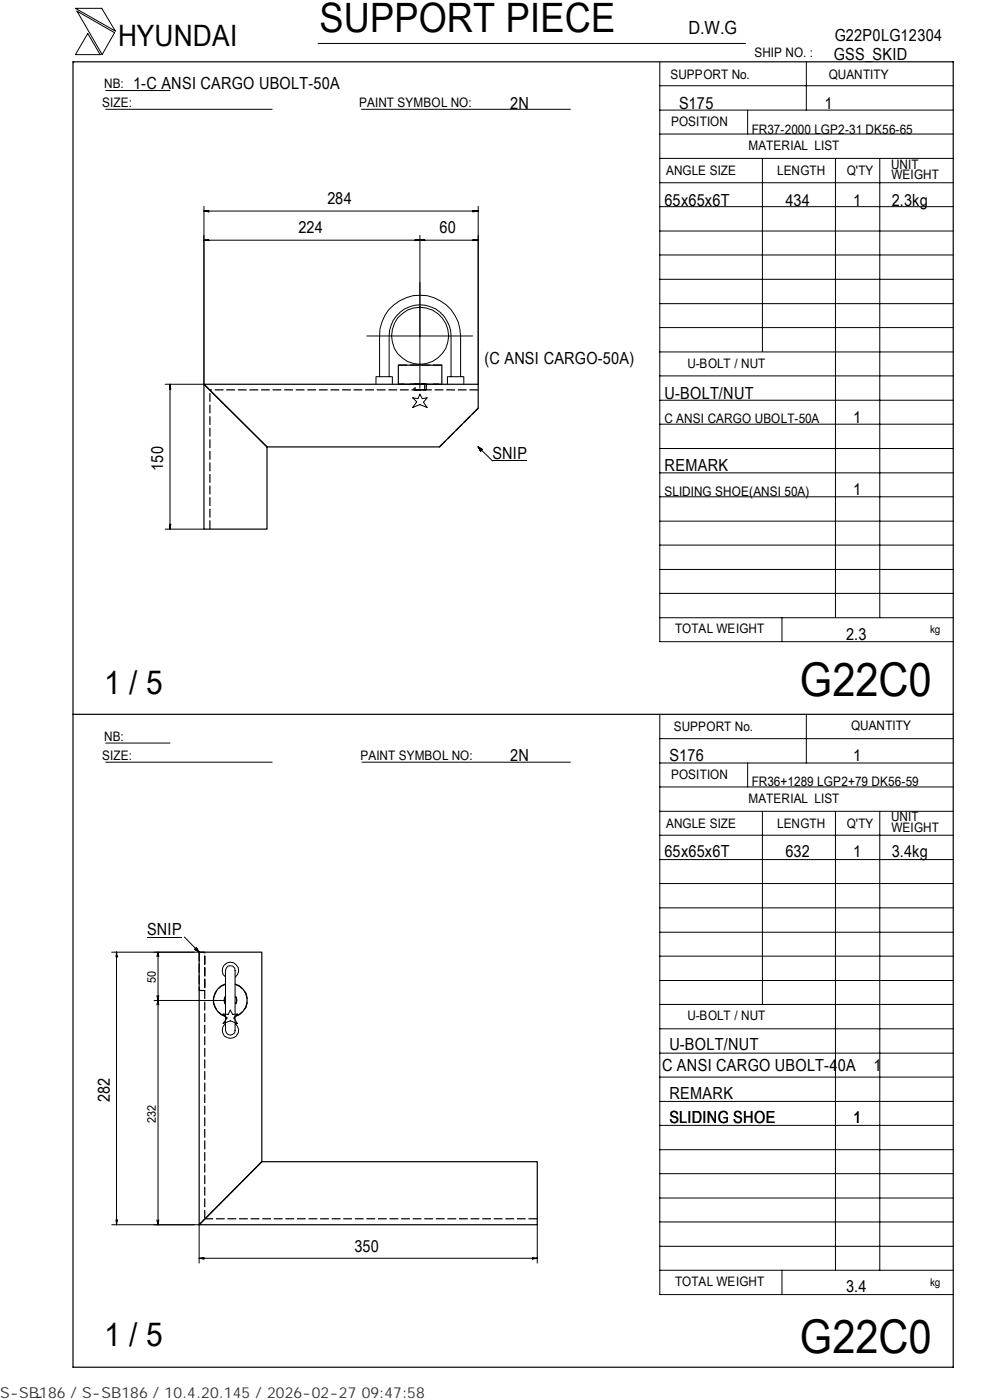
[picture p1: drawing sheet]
<svg xmlns="http://www.w3.org/2000/svg" width="210mm" height="297mm" viewBox="0 0 210 297" stroke-linecap="round" stroke-linejoin="round" font-family="sans-serif">
<g fill="none" stroke="#000" stroke-width=".21">
<path d="M16 1.8h5.6l2.9 4.8zM16.3 2.4l8 4.5-2.6 4.7zM18.6 7.1l2.6 4.5h-5.2zM22.4 19.2h13.7M67.5 9.2h90.6M139.9 18.2h62.3M139.9 13.2v122.9h62.3M171 13.1v10.3M22.4 23.2h35.3M76.7 23.2h44.3M139.9 38.8h62.3M139.9 33.6h62.3"/>
<path d="M139.9 28.4h62.3M139.9 23.4h62.3M158.6 23.4v5M161.7 33.6v41M177.2 33.7v97.4M186.6 33.7v97.4M43.3 44.8l1-.1v.2zM43.3 44.8h58.1M43.3 51l1-.1v.1zM43.3 51h58.1M43.3 43.8v37.7h-8.3M44 44.7v.2"/>
<path d="M44 50.9v.1M88 50.9l2.1 .1v-.1l-2.1 .1zM88.4 50.9v.1M89.1 49.9v32.5M89.8 50.9v.1M100.3 50.9l1.1 .1h-1.1zM100.3 44.7l1.1 .1-1.1 .1zM100.7 44.7v.2M100.7 50.9v.1M101.4 43.8v37.7M139.9 59.3h62.3M139.9 54.1h62.3"/>
<path d="M139.9 49h62.3M139.9 43.8h62.3M77.8 71.3h22.4M80.5 79.9v-8.6a8.6 8.6 0 0 1 8.6-8.7 8.6 8.6 0 0 1 8.6 8.7v8.6M82.5 79.9v-8.6a6.6 6.6 0 0 1 6.6-6.6 6.6 6.6 0 0 1 6.6 6.6v8.6M139.9 79.7h62.3M139.9 74.7h62.3M139.9 69.5h62.3M139.9 64.4h62.3M36.1 81.5l.1 1h-.2zM36.1 82.2h.1M36.1 81.5v30.8"/>
<path d="M79.7 81.5v-1.6h3.5v1.6M87.5 84.4l1.1 .2 .5-1 .5 1 1-.2-.8 .9 .8 1.1-1.5-.6-1.6 .6 .9-1.2zM94.9 81.5v-1.6h3.5v1.6M101.4 94.8l.9 .5-.4 .4zM101.4 94.8l3.1 3h7.3M139.9 95.2h62.3M139.9 90h62.3M139.9 84.9h62.3M35 112.3h8.3M36 111.2h.2l-.1 1.1zM36.1 111.6h.1M139.9 100.3h62.3"/>
<path d="M139.9 115.6h62.3M139.9 110.6h62.3M139.9 105.4h62.3M139.9 131.1h62.3M139.9 125.9h62.3M139.9 120.8h62.3M165.9 131.1v5M22.4 157.6h13.7M139.9 151.7v122.9h62.3M139.9 156.7h62.3M171 151.5v10.4M22.4 161.7h35.3"/>
<path d="M76.8 161.7h44.2M139.9 177.2h62.3M139.9 172.1h62.3M139.9 167h62.3M139.9 161.9h62.3M158.6 161.9v5.1M161.7 172.1v41M177.2 172.2v97.3M186.6 172.2v97.3M31.2 198.8h7.4M39.1 198.8l3.1 3.2M139.9 182.4h62.3"/>
<path d="M139.9 197.8h62.3M139.9 192.6h62.3M139.9 187.4h62.3M23.7 202h18.5M24.6 202.7h.2M24.7 202l.2 1h-.3zM24.7 202v57.8M32.7 212.2h15.1M33.3 211.2l.2 1M33.5 212.2l-.2 1M33.5 212.2l.2 1M33.5 202l-.2 .9"/>
<path d="M33.5 202l.2 .9M33.5 202v57.8M33.7 211.2l-.2 1M41.3 201.4l.3-.3 .6 .9zM47.3 215.1l1.1 .1 .4-.9 .6 .9 1-.1-.8 .9 .8 1.2-1.6-.6-1.5 .6 .9-1.2zM47.8 207.3a1.75 1.75 0 0 1-.2-2.6 1.75 1.75 0 0 1 2.6 0 1.75 1.75 0 0 1-.3 2.6M47.8 217.2a1.75 1.75 0 0 0-.2 2.5 1.75 1.75 0 0 0 2.6 0 1.75 1.75 0 0 0-.3-2.5M48.3 205a1.02 1.02 0 0 1 1.6 .9v12.7a1.02 1.02 0 0 1-1.1 1 1.02 1.02 0 0 1-1-1v-12.7zM139.9 218.3h62.3M139.9 213.1h62.3M139.9 208h62.3M139.9 202.9h62.3"/>
<path d="M139.9 238.7h62.3M139.9 233.7h62.3M139.9 228.5h62.3M139.9 223.4h62.3M23.7 259.8h18.5v8.2M24.6 258.8h.3l-.2 1zM24.6 259.1h.2M33.3 258.8l.2 1M33.7 258.8l-.2 1M114 259.8v8.2M139.9 259.2h62.3M139.9 254.2h62.3"/>
<path d="M139.9 249h62.3M139.9 243.9h62.3M42.2 266.9h1.1v.2zM42.2 266.9h71.8M42.9 266.9v.1M112.9 266.9h1.1l-1.1 .2zM113.2 266.9v.1M139.9 269.5h62.3M139.9 264.4h62.3M165.9 269.5v5.1M8.8 296.4l-1 .1"/>
<circle cx="89.1" cy="71.2" r="6.1"/>
</g>
<path d="M15.5 13.1h186.7v277h-186.7zM43.3 81.5h58.1v5.1l-8.2 8.2h-36.6zM43.3 81.5l13.3 13.3v17.5h-13.3zM84.5 81.5v-4h9.2v4M15.5 151.5h186.7M42.2 202h13.3v44.5l-13.3 13.3zM47.8 208.8a3.6 3.6 0 0 0-2.5 3.4 3.6 3.6 0 0 0 2.5 3.4M49.9 208.8a3.6 3.6 0 0 1 2.5 3.4 3.6 3.6 0 0 1-2.5 3.4M55.5 246.5h58.5v13.3h-71.8z" fill="none" stroke="#000" stroke-width=".25"/>
<path d="M84.5 77.5h9.2M84.5 81.5h9.2h-9.2M89.6 81.5h.5v1.2h-2.1v-1.2h1.6M90.3 81.5l.1 1.2h-2.6v-1.2h2.5M93.2 94.8l8.2-8.2M101.4 82.7h-56.9M44.5 112.3v-29.6M42.2 202v8.1h1.2v-8.1h-1.2M47.8 215.6a3.6 3.6 0 0 1-2.6-3.4 3.6 3.6 0 0 1 2.6-3.4M49.9 208.8a3.6 3.6 0 0 1 2.5 3.4 3.6 3.6 0 0 1-2.5 3.4M43.4 258.6v-56.6M114 258.6h-70.6" fill="none" stroke="#000" stroke-width=".25" stroke-dasharray="1.9 .6" stroke-linecap="butt"/>
<path d="M88 81.5h2.1M90.1 82.7h-2.1" fill="none" stroke="#000" stroke-width=".25" stroke-dasharray="1.1 .3" stroke-linecap="butt"/>
<path d="M87.8 81.5h2.6M90.4 82.7h-2.6" fill="none" stroke="#000" stroke-width=".25" stroke-dasharray="1.4 .4" stroke-linecap="butt"/>
<path d="M47.8 211.4l-.2 .5v.6l.2 .5M47.8 213l-.2-.5v-.6l.2-.5M49.9 213l.3-.5v-.6l-.3-.5M49.9 211.4l.3 .5v.6l-.3 .5" fill="none" stroke="#000" stroke-width=".25" stroke-dasharray=".9 .3" stroke-linecap="butt"/>
<path d="M101.5 94.9h.8v.9h-.8zM41.3 201.2h.9v.8h-.9z" fill="#000"/>
<g font-size="9.9">
<text x="169.7" y="147.6">G22C0</text>
<text x="169.7" y="286.9">G22C0</text>
</g>
<text font-size="8.6" x="67.7" y="6.9">SUPPORT PIECE</text>
<g font-size="7">
<text x="22.1" y="147.2">1 / 5</text>
<text x="22.1" y="285.6">1 / 5</text>
</g>
<text font-size="6.3" x="25.1" y="9.8">HYUNDAI</text>
<text font-size="3.9" x="146" y="7.3">D.W.G</text>
<g font-size="3.5">
<text x="177" y="8.7">G22P0LG12304</text>
<text x="176.9" y="12.8">GSS_SKID</text>
<text x="28.3" y="19">1-C ANSI CARGO UBOLT-50A</text>
<text x="108.2" y="23.1">2N</text>
<text x="144" y="23.1">S175</text>
<text x="174.8" y="23.1">1</text>
<text x="69.4" y="43.3">284</text>
<text x="141" y="43.6">65x65x6T</text>
<text x="166.6" y="43.6">434</text>
<text x="180.9" y="43.6">1</text>
<text x="189.1" y="43.6">2.3kg</text>
<text x="63.3" y="49.4">224</text>
<text x="93.2" y="49.4">60</text>
<text x="102.8" y="77.1">(C ANSI CARGO-50A)</text>
<text x="141" y="84.6">U-BOLT/NUT</text>
<text x="180.9" y="89.7">1</text>
<text x="34.6" y="99.8" transform="rotate(-90 34.6 99.8)">150</text>
<text x="104.5" y="97.4">SNIP</text>
<text x="141" y="99.9">REMARK</text>
<text x="180.9" y="105.1">1</text>
<text x="179.5" y="135.8">2.3</text>
<text x="108.2" y="161.4">2N</text>
<text x="142" y="161.4">S176</text>
<text x="180.9" y="161.4">1</text>
<text x="141" y="181.9">65x65x6T</text>
<text x="166.6" y="181.9">632</text>
<text x="180.9" y="181.9">1</text>
<text x="189.1" y="181.9">3.4kg</text>
<text x="31.2" y="198.4">SNIP</text>
<text x="140.5" y="227.2">C ANSI CARGO UBOLT-40A</text>
<text x="142" y="222.8">U-BOLT/NUT</text>
<text x="185.3" y="227.2">1</text>
<text x="23.3" y="233.8" transform="rotate(-90 23.3 233.8)">282</text>
<text x="142" y="233.1">REMARK</text>
<text x="142" y="238.3">SLIDING SHOE</text>
<text x="180.9" y="238.3">1</text>
<text x="75.2" y="265.5">350</text>
<text x="179.5" y="274.1">3.4</text>
</g>
<text font-size="3.2" fill="#323232" x="0" y="296.6">S-SB186 / S-SB186 / 10.4.20.145 / 2026-02-27 09:47:58</text>
<g font-size="2.8">
<text x="142.2" y="16.8">SUPPORT No.</text>
<text x="160" y="12.2">SHIP NO. :</text>
<text x="175.8" y="16.7">QUANTITY</text>
<text x="21.7" y="22.8">SIZE:</text>
<text x="22.1" y="18.7">NB:</text>
<text x="76.2" y="22.8">PAINT SYMBOL NO:</text>
<text x="142.3" y="26.8">POSITION</text>
<text x="159.4" y="28.4">FR37-2000 LGP2-31 DK56-65</text>
<text x="158.8" y="31.7">MATERIAL LIST</text>
<text x="189" y="35.8">UNIT</text>
<text x="141.3" y="37.2">ANGLE SIZE</text>
<text x="164.8" y="37.1">LENGTH</text>
<text x="179.6" y="37.1">Q'TY</text>
<text x="189.1" y="38">WEIGHT</text>
<text x="145.8" y="78">U-BOLT / NUT</text>
<text x="141" y="89.8">C ANSI CARGO UBOLT-50A</text>
<text x="141" y="105.2">SLIDING SHOE(ANSI 50A)</text>
<text x="143.2" y="134.4">TOTAL WEIGHT</text>
<text x="142.9" y="155">SUPPORT No.</text>
<text x="180.5" y="154.9">QUANTITY</text>
<text x="21.7" y="161.3">SIZE:</text>
<text x="22.1" y="157.1">NB:</text>
<text x="76.5" y="161.2">PAINT SYMBOL NO:</text>
<text x="142.3" y="165.3">POSITION</text>
<text x="159.4" y="166.7">FR36+1289 LGP2+79 DK56-59</text>
<text x="158.8" y="170.3">MATERIAL LIST</text>
<text x="141.3" y="175.7">ANGLE SIZE</text>
<text x="164.8" y="175.6">LENGTH</text>
<text x="179.6" y="175.6">Q'TY</text>
<text x="189" y="174.2">UNIT</text>
<text x="189.1" y="176.5">WEIGHT</text>
<text x="145.8" y="216.5">U-BOLT / NUT</text>
<text x="143.2" y="272.9">TOTAL WEIGHT</text>
</g>
<g font-size="2.5">
<text x="33" y="208.6" transform="rotate(-90 33 208.6)">50</text>
<text x="33" y="238.2" transform="rotate(-90 33 238.2)">232</text>
</g>
<g font-size="2.3">
<text x="197.3" y="134.3">kg</text>
<text x="197.3" y="272.8">kg</text>
</g>
</svg>
